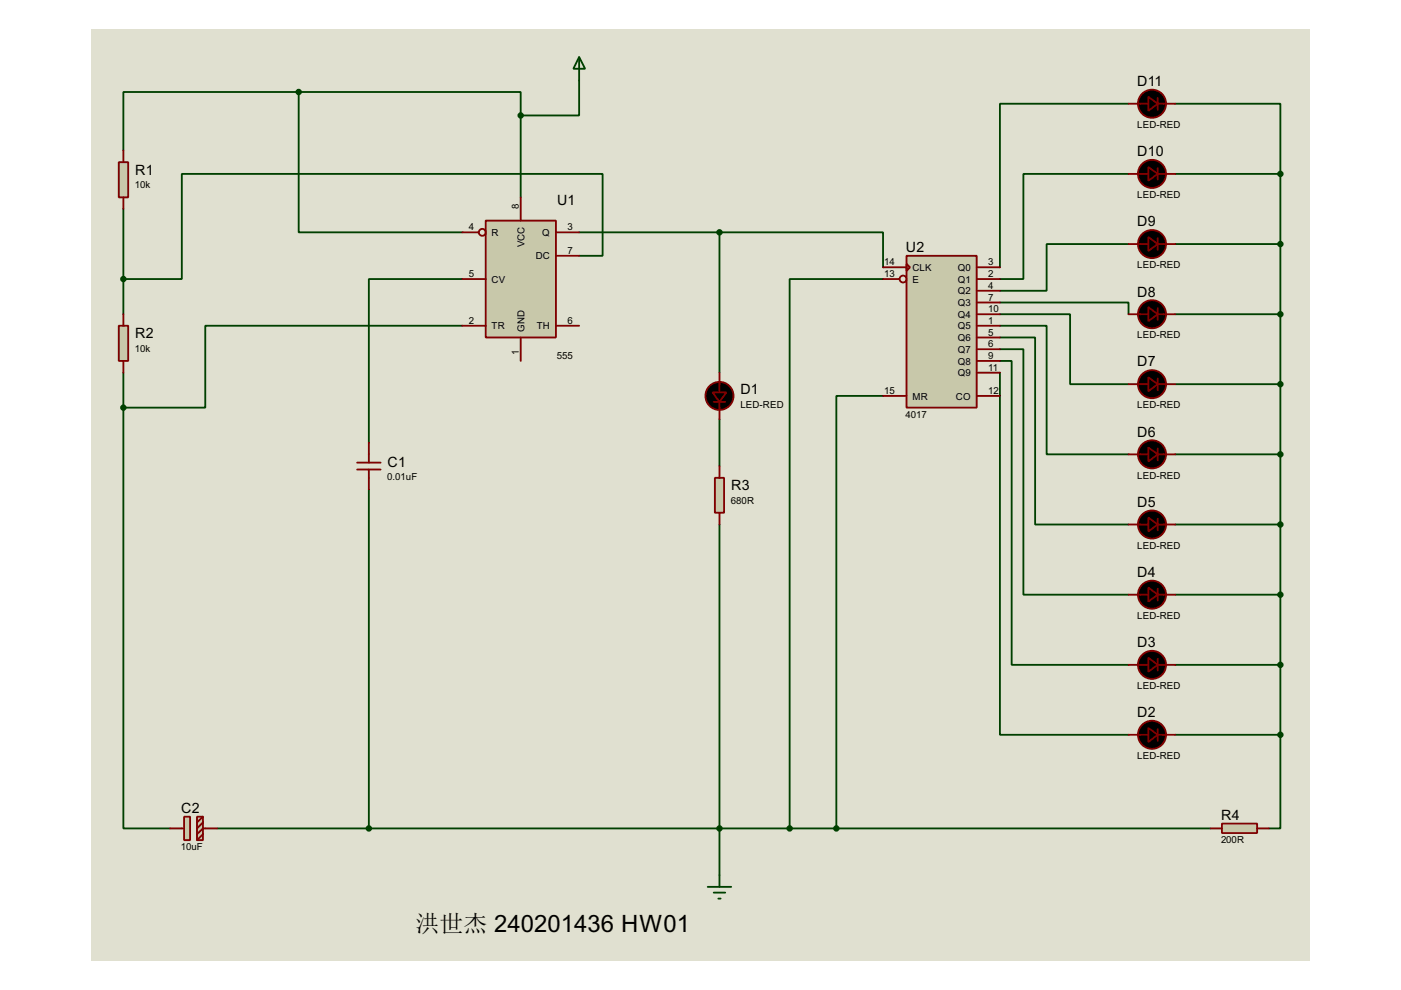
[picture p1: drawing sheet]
<svg xmlns="http://www.w3.org/2000/svg" width="297mm" height="210mm" viewBox="0 0 297 210" stroke-linecap="round" stroke-linejoin="round" font-family="sans-serif">
<path d="M19.4 6.3h258.2v197.3h-258.2z" fill="#e0e0d0"/>
<g fill="none" stroke="#004000" stroke-width=".39">
<path d="M63.3 19.5v29.8h34.7M63.3 19.5h-37.1v12.4M63.3 19.5h47.1v5M122.8 17.1v7.4h-12.4M110.4 24.5v17.3M239.3 36.9h-22.3v22.3h-5M239.3 22h-27.3v34.7M249.2 22h22.3v14.9M249.2 36.9h22.3M271.5 36.9v118.9M26.2 44.3v22.3M98 59.2h-19.8v34.6"/>
<path d="M122.8 54.2h5v-17.3h-89.3v22.3h-12.3M122.8 49.3h29.7M152.5 49.3h34.7v7.4M152.5 49.3v29.7M187.2 59.2h-19.8v116.4M239.3 51.7h-17.4v10h-9.9M249.2 51.7h22.3M26.2 79v7.4M98 69.1h-54.5v17.3h-17.3M212 76.5h2.5v64.5h24.8M212 74h5v52.1h22.3M212 71.6h7.5v39.6h19.8"/>
<path d="M212 69.1h9.9v27.2h17.4M212 66.6h14.9v14.9h12.4M212 64.1h27.3v2.5M212 79v76.8h27.3M249.2 66.6h22.3M26.2 86.4v89.2h9.9M152.5 88.9v9.9M187.2 83.9h-9.9v91.7M249.2 81.5h22.3M249.2 96.3h22.3M78.2 103.8v71.8M152.5 111.2v74.3"/>
<path d="M249.2 111.2h22.3M249.2 126.1h22.3M249.2 141h22.3M249.2 155.8h22.3M271.5 155.8v19.8h-2.5M46 175.6h210.6"/>
</g>
<path d="M103 46.8h14.9v24.8h-14.9z" fill="#c8c8aa" stroke="#800000" stroke-width=".39"/>
<g fill="none" stroke="#800000" stroke-width=".39">
<path d="M98 49.3h3.5M98 59.2h5M110.4 41.8v5M117.9 49.3h4.9M117.9 54.2h4.9M98 69.1h5M110.4 71.6v4.9M117.9 69.1h4.9"/>
<circle cx="102.3" cy="49.3" r=".73"/>
</g>
<path d="M192.2 54.2h14.9v32.2h-14.9z" fill="#c8c8aa" stroke="#800000" stroke-width=".39"/>
<g fill="none" stroke="#800000" stroke-width=".39">
<path d="M187.2 56.7h5M187.2 59.2h3.5M192.2 55.9l.7 .8-.7 .8zM207.1 56.7h4.9M207.1 59.2h4.9M207.1 61.7h4.9M207.1 64.1h4.9M207.1 66.6h4.9M207.1 69.1h4.9M207.1 71.6h4.9M207.1 74h4.9M207.1 76.5h4.9"/>
<path d="M207.1 79h4.9M187.2 83.9h5M207.1 83.9h4.9"/>
<circle cx="191.5" cy="59.2" r=".73"/>
</g>
<path d="M25.2 34.4h2v7.4h-2z" fill="#c8c8aa" stroke="#800000" stroke-width=".39"/>
<path d="M26.2 31.9v2.5M26.2 41.8v2.5" fill="none" stroke="#800000" stroke-width=".39"/>
<path d="M259.1 174.6h7.4v2h-7.4z" fill="#c8c8aa" stroke="#800000" stroke-width=".39"/>
<path d="M256.6 175.6h2.5M266.5 175.6h2.5" fill="none" stroke="#800000" stroke-width=".39"/>
<path d="M151.6 101.3h1.9v7.4h-1.9z" fill="#c8c8aa" stroke="#800000" stroke-width=".39"/>
<path d="M152.5 98.8v2.5M152.5 108.7v2.5" fill="none" stroke="#800000" stroke-width=".39"/>
<g fill="#c8c8aa" stroke="#800000" stroke-width=".39">
<path d="M39 173.2h1.3v4.9h-1.3z"/>
<path d="M41.8 173.2h1.2v4.9h-1.2z"/>
</g>
<g fill="none" stroke="#800000" stroke-width=".39">
<path d="M239.3 36.9h4.2M239.3 22h4.2M245.5 20.8v2.5M245.5 35.7v2.4M245.5 36.9h3.7M245.5 22h3.7M239.3 51.7h4.2M245.5 50.5v2.5M245.5 51.7h3.7M152.5 79v4.2M239.3 66.6h4.2M245.5 65.4v2.4"/>
<path d="M245.5 66.6h3.7M75.7 99.6h5M75.7 98.1h5M78.2 93.8v4.3M78.2 99.6v4.2M151.3 85.2h2.5M152.5 85.2v3.7M239.3 96.3h4.2M239.3 81.5h4.2M245.5 80.2v2.5M245.5 95.1v2.5M245.5 96.3h3.7"/>
<path d="M245.5 81.5h3.7M239.3 111.2h4.2M245.5 110v2.4M245.5 111.2h3.7M239.3 126.1h4.2M245.5 124.8v2.5M245.5 139.7v2.5M245.5 126.1h3.7M239.3 141h4.2M239.3 155.8h4.2M245.5 154.6v2.5M245.5 141h3.7"/>
<path d="M245.5 155.8h3.7M36.1 175.6h2.9M43 173.2l-1.2 1.2M43 174.4l-1.2 1.2M43 176.9l-1.2 1.2M46 175.6h-3l-1.2 1.3"/>
</g>
<g fill="#000" stroke="#800000" stroke-width=".39">
<path d="M243.5 35.4l2 1.5-2 1.4zM243.5 20.5l2 1.5-2 1.5zM243.5 50.2l2 1.5-2 1.5zM243.5 65.1l2 1.5-2 1.5zM151.1 83.2h2.9l-1.5 2zM243.5 94.9l2 1.4-2 1.5zM243.5 80l2 1.5-2 1.5zM243.5 109.7l2 1.5-2 1.5zM243.5 124.6l2 1.5-2 1.5zM243.5 139.5l2 1.5-2 1.4zM243.5 154.3l2 1.5-2 1.5z"/>
<circle cx="244.2" cy="22" r="2.98"/>
<circle cx="244.2" cy="36.9" r="2.98"/>
<circle cx="244.2" cy="51.7" r="2.98"/>
<circle cx="244.2" cy="66.6" r="2.98"/>
<circle cx="152.5" cy="83.9" r="2.98"/>
<circle cx="244.2" cy="81.5" r="2.98"/>
<circle cx="244.2" cy="96.3" r="2.98"/>
<circle cx="244.2" cy="111.2" r="2.98"/>
<circle cx="244.2" cy="126.1" r="2.98"/>
<circle cx="244.2" cy="141" r="2.98"/>
<circle cx="244.2" cy="155.8" r="2.98"/>
</g>
<g fill="#004000" stroke="#004000" stroke-width=".39">
<circle cx="271.5" cy="36.9" r=".49"/>
<circle cx="271.5" cy="51.7" r=".49"/>
<circle cx="271.5" cy="66.6" r=".49"/>
<circle cx="271.5" cy="81.5" r=".49"/>
<circle cx="271.5" cy="96.3" r=".49"/>
<circle cx="271.5" cy="111.2" r=".49"/>
<circle cx="271.5" cy="126.1" r=".49"/>
<circle cx="271.5" cy="141" r=".49"/>
<circle cx="271.5" cy="155.8" r=".49"/>
<circle cx="152.5" cy="49.3" r=".49"/>
<circle cx="177.3" cy="175.6" r=".49"/>
<circle cx="152.5" cy="175.6" r=".49"/>
<circle cx="167.4" cy="175.6" r=".49"/>
<circle cx="63.3" cy="19.5" r=".49"/>
</g>
<path d="M25.2 69.1h2v7.4h-2z" fill="#c8c8aa" stroke="#800000" stroke-width=".39"/>
<path d="M26.2 66.6v2.5M26.2 76.5v2.5" fill="none" stroke="#800000" stroke-width=".39"/>
<g fill="#004000" stroke="#004000" stroke-width=".39">
<circle cx="26.2" cy="59.2" r=".49"/>
<circle cx="26.2" cy="86.4" r=".49"/>
<circle cx="78.2" cy="175.6" r=".49"/>
<circle cx="110.4" cy="24.5" r=".49"/>
</g>
<path d="M122.8 12.1l1.3 2.5h-2.5zM122.8 12.1v5M150.1 188h4.9M151.3 189.3h2.5M152.3 190.5h.5M152.5 185.5v2.5" fill="none" stroke="#004000" stroke-width=".39"/>
<text font-size="5.1" x="88.1" y="197.6">洪世杰 240201436 HW01</text>
<g font-size="3.4">
<text x="241.1" y="18.2">D11</text>
<text x="241.1" y="33.1">D10</text>
<text x="28.6" y="37">R1</text>
<text x="118.1" y="43.5">U1</text>
<text x="241.1" y="48">D9</text>
<text x="192.1" y="53.5">U2</text>
<text x="241.1" y="62.9">D8</text>
<text x="28.6" y="71.7">R2</text>
<text x="241.1" y="77.7">D7</text>
<text x="157" y="83.6">D1</text>
<text x="241.1" y="92.6">D6</text>
<text x="82.2" y="99">C1</text>
<text x="155" y="103.9">R3</text>
<text x="241.1" y="107.5">D5</text>
<text x="241.1" y="122.3">D4</text>
<text x="241.1" y="137.2">D3</text>
<text x="241.1" y="152">D2</text>
<text x="38.4" y="172.4">C2</text>
<text x="258.9" y="173.8">R4</text>
</g>
<g font-size="2.3">
<text x="241.1" y="27.1">LED-RED</text>
<text x="28.6" y="39.8">10k</text>
<text x="241.1" y="42">LED-RED</text>
<text x="110" y="44.3" transform="rotate(-90 110 44.3)">8</text>
<text x="99.4" y="48.9">4</text>
<text x="104.2" y="50">R</text>
<text x="111.2" y="52.4" transform="rotate(-90 111.2 52.4)">VCC</text>
<text x="115" y="50">Q</text>
<text x="120.3" y="53.8">7</text>
<text x="120.3" y="48.9">3</text>
<text x="99.4" y="58.8">5</text>
<text x="104.2" y="59.9">CV</text>
<text x="113.6" y="55">DC</text>
<text x="187.5" y="56.3">14</text>
<text x="187.5" y="58.8">13</text>
<text x="193.5" y="57.5">CLK</text>
<text x="193.5" y="59.9">E</text>
<text x="203.1" y="57.5">Q0</text>
<text x="203.1" y="59.9">Q1</text>
<text x="209.5" y="56.3">3</text>
<text x="209.5" y="58.8">2</text>
<text x="241.1" y="56.9">LED-RED</text>
<text x="203.1" y="62.4">Q2</text>
<text x="203.1" y="64.9">Q3</text>
<text x="209.5" y="61.3">4</text>
<text x="209.5" y="63.7">7</text>
<text x="99.4" y="68.7">2</text>
<text x="104.2" y="69.8">TR</text>
<text x="111.2" y="70.3" transform="rotate(-90 111.2 70.3)">GND</text>
<text x="113.8" y="69.8">TH</text>
<text x="120.3" y="68.7">6</text>
<text x="203.1" y="67.4">Q4</text>
<text x="203.1" y="69.8">Q5</text>
<text x="209.5" y="66.2">10</text>
<text x="209.5" y="68.7">1</text>
<text x="209.5" y="71.2">5</text>
<text x="241.1" y="71.7">LED-RED</text>
<text x="28.6" y="74.6">10k</text>
<text x="110" y="75.2" transform="rotate(-90 110 75.2)">1</text>
<text x="118.1" y="76.2">555</text>
<text x="203.1" y="72.3">Q6</text>
<text x="203.1" y="74.8">Q7</text>
<text x="203.1" y="77.3">Q8</text>
<text x="209.5" y="73.7">6</text>
<text x="209.5" y="76.1">9</text>
<text x="187.5" y="83.6">15</text>
<text x="203.1" y="79.8">Q9</text>
<text x="209.5" y="83.6">12</text>
<text x="209.5" y="78.6">11</text>
<text x="157" y="86.4">LED-RED</text>
<text x="192" y="88.6">4017</text>
<text x="193.5" y="84.7">MR</text>
<text x="202.7" y="84.7">CO</text>
<text x="241.1" y="86.6">LED-RED</text>
<text x="82.1" y="101.8">0.01uF</text>
<text x="241.1" y="101.5">LED-RED</text>
<text x="155" y="106.8">680R</text>
<text x="241.1" y="116.3">LED-RED</text>
<text x="241.1" y="131.2">LED-RED</text>
<text x="241.1" y="146.1">LED-RED</text>
<text x="241.1" y="160.9">LED-RED</text>
<text x="258.9" y="178.8">200R</text>
<text x="38.4" y="180.3">10uF</text>
</g>
</svg>
